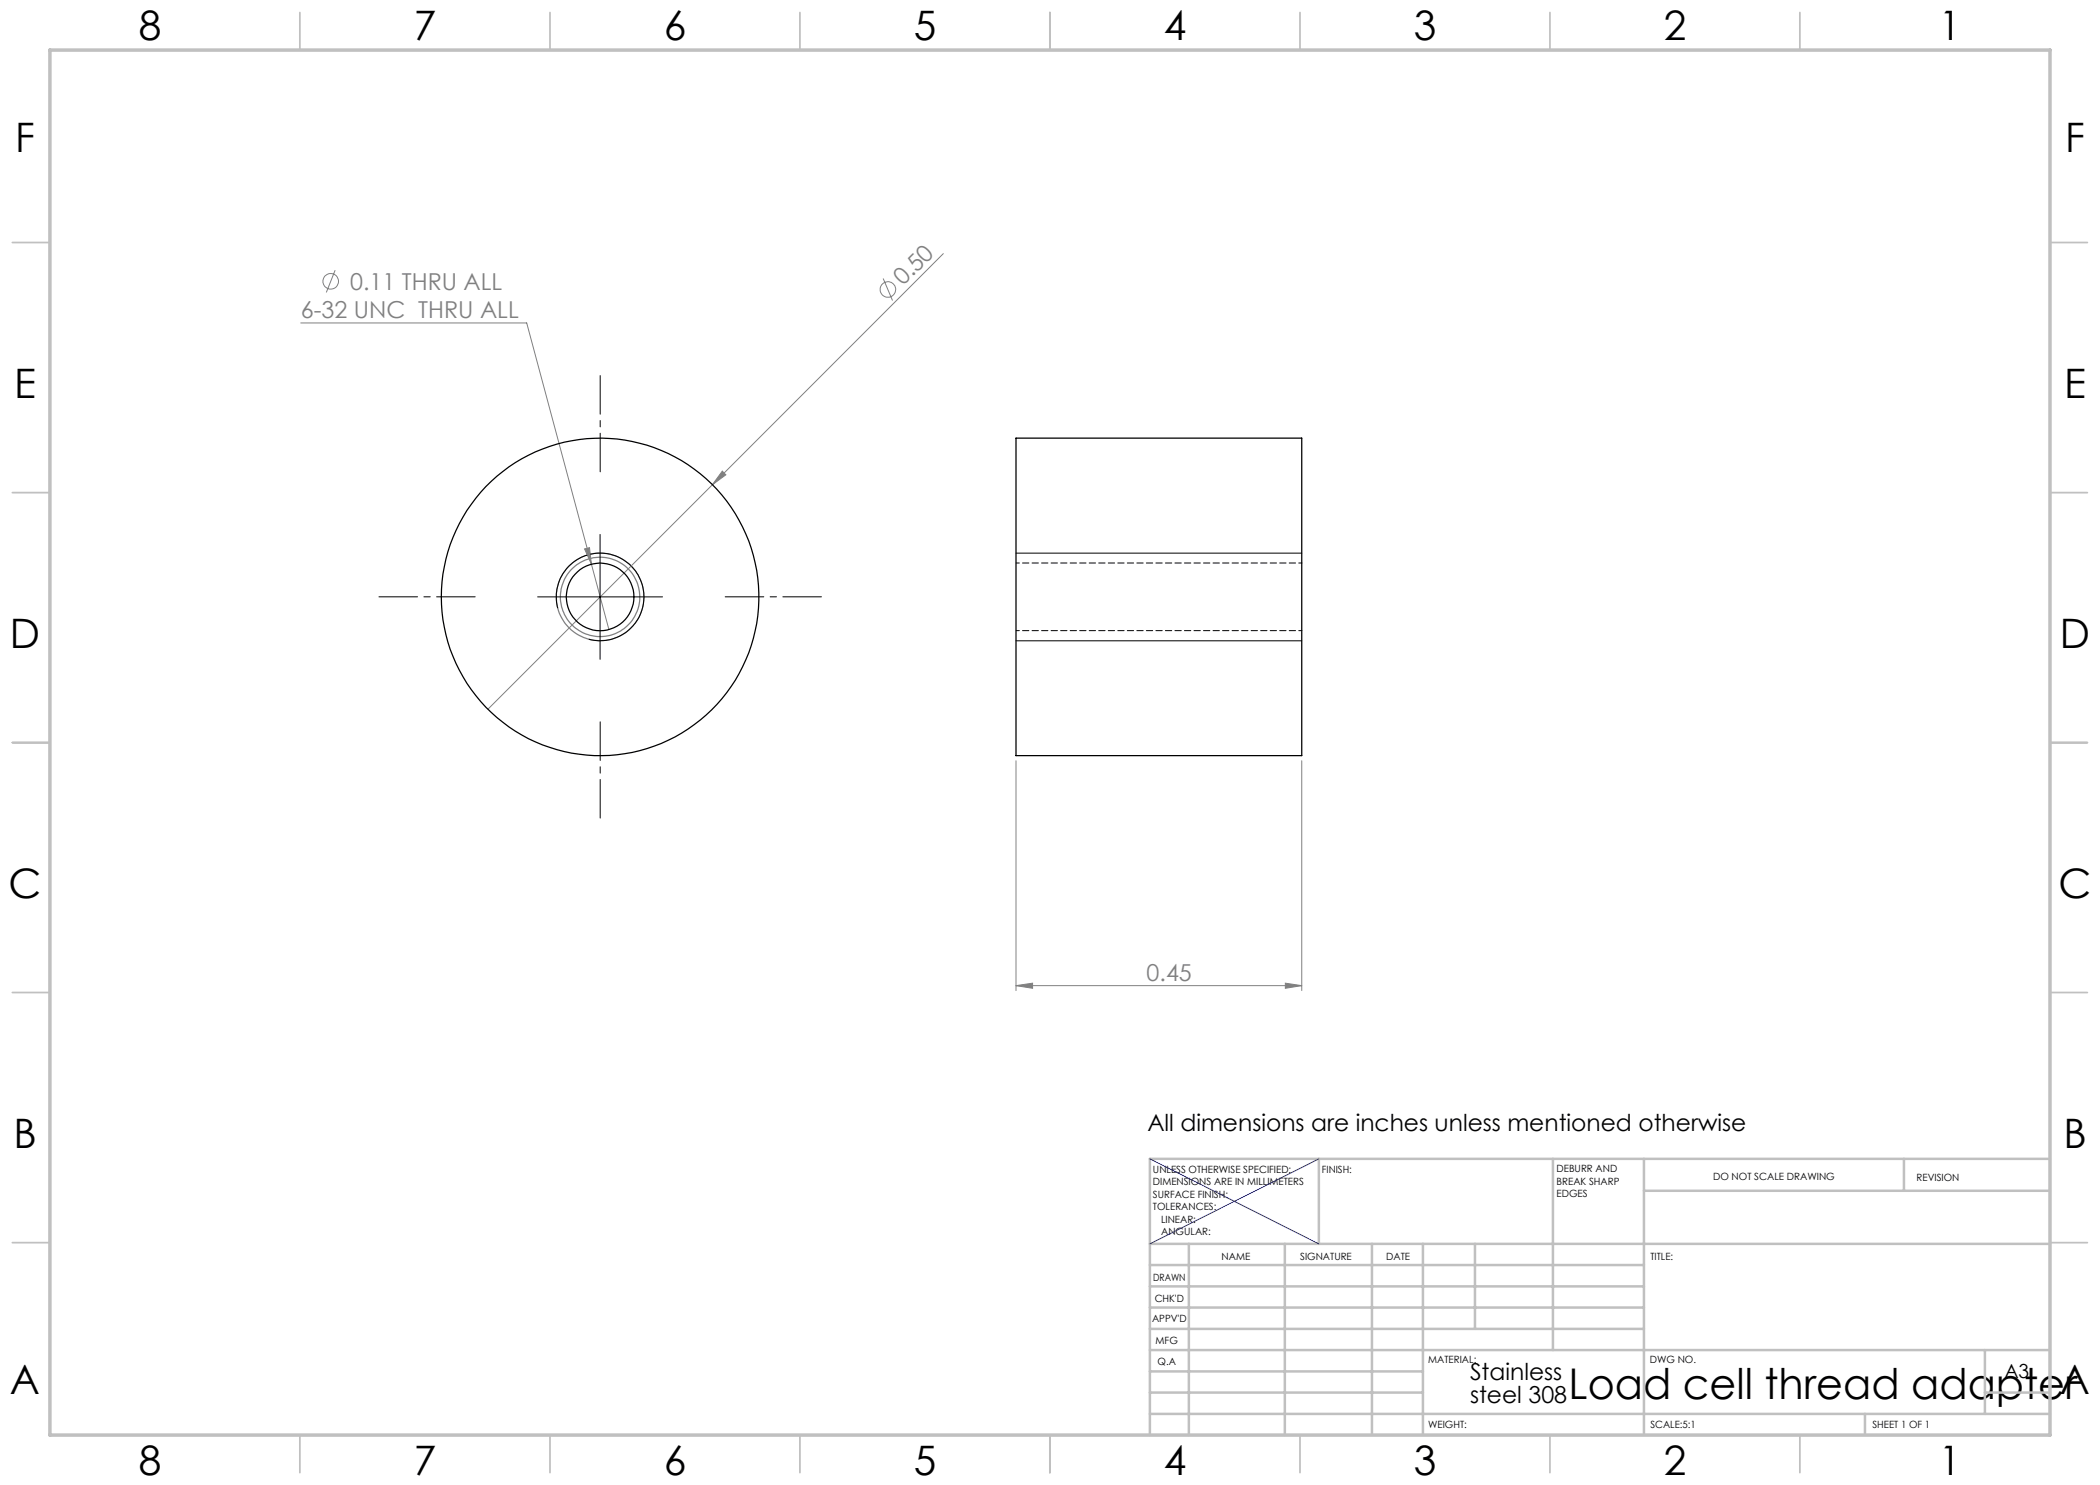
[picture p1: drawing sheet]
<svg xmlns="http://www.w3.org/2000/svg" width="420mm" height="297mm" viewBox="0 0 420 297" stroke-linecap="round" stroke-linejoin="round" font-family="sans-serif">
<g fill="none" stroke="#808080" stroke-width=".2">
<path d="M67 54l-1.7 4.5M176.6 55.7l1.9 4.4M188.7 50.7l-91.1 91.1M60.1 64.6h45.2l13 48.3M144.5 94.2l.7 .8-2.7 1.9zM116.9 109.8l1-.3 .4 3.4zM118.3 112.9l3.5 13M203.2 152.1v46M260.3 152.1v46M203.2 197.1l3.3-.5v1.1zM203.2 197.1h57.1M257.1 196.6l3.2 .5-3.2 .6z"/>
<circle cx="66.1" cy="56.3" r="1.55"/>
<circle cx="177.6" cy="57.9" r="1.56"/>
</g>
<g fill="none" stroke="#808080" stroke-width=".25">
<circle cx="120" cy="119.4" r="7.9"/>
<circle cx="120" cy="119.4" r="8.8"/>
</g>
<path d="M107.5 119.4h25M120 106.9v25M203.2 110.6h57.1M111.5 121.6a8.8 8.8 0 0 1 7.8-11 8.8 8.8 0 0 1 9.5 9.5 8.8 8.8 0 0 1-11 7.7M203.2 128.2h57.1" fill="none" stroke="#000" stroke-width=".2"/>
<g fill="none" stroke="#c0c0c0" stroke-width=".35">
<path d="M60 2.5v7.5M110 2.5v7.5M160 2.5v7.5M210 2.5v7.5M260 2.5v7.5M310 2.5v7.5M360 2.5v7.5M2.5 48.5h7.5M410 48.5h7.5M2.5 98.5h7.5M410 98.5h7.5M2.5 148.5h7.5"/>
<path d="M410 148.5h7.5M2.5 198.5h7.5M410 198.5h7.5M2.5 248.5h7.5M410 248.5h7.5M60 287v7.5M110 287v7.5M160 287v7.5M210 287v7.5M260 287v7.5M310 287v7.5M360 287v7.5"/>
</g>
<g fill="none" stroke="#c0c0c0" stroke-width=".5">
<path d="M263.8 231.8v17M310.6 231.8v38.2M328.8 231.8v55.2M328.8 238.2h81.2M380.8 231.8v6.4M410 231.8h-180v55.2M230 248.8h180M230 257.3h98.8M230 253h98.8M237.8 248.8v38.2M257 248.8v38.2M274.4 248.8v38.2"/>
<path d="M284.6 248.8v38.2M295 248.8v17M230 265.8h98.8M230 261.5h98.8M230 278.5h54.6M230 274.3h54.6M230 270h180M397 278.5h13M397 270v12.8M230 282.8h180M373 282.8v4.2"/>
</g>
<path d="M10 10h400v277h-400z" fill="none" stroke="#c0c0c0" stroke-width=".7"/>
<path d="M230 231.8l33.8 17M263.8 231.8l-33.8 17" fill="none" stroke="#00f" stroke-width=".2"/>
<path d="M120 94.4v-19.3M95 119.4h-19.2M145 119.4h19.3M120 144.4v19.2" fill="none" stroke="#000" stroke-width=".2" stroke-dasharray="15.2 1.3 1.3 1.3" stroke-dashoffset="7.5"/>
<g fill="#808080">
<path d="M144.5 94.2l.7 .8-2.7 1.9z"/>
<path d="M203.2 197.1l3.3-.5v1.1zM257.1 196.6l3.2 .5-3.2 .6zM116.9 109.8l1.4 3.1-.4-3.4z"/>
</g>
<g fill="none" stroke="#000" stroke-width=".25">
<path d="M203.2 87.6h57.1v63.5h-57.1z"/>
<circle cx="120" cy="119.4" r="31.7"/>
<circle cx="120" cy="119.4" r="6.8"/>
</g>
<path d="M260.4 112.6h-57.2M203.2 126.1h57.2" fill="none" stroke="#000" stroke-width=".2" stroke-dasharray="1.3 .6" stroke-dashoffset=".6"/>
<text font-size="8.5" x="313.7" y="279.7">Load cell thread adapter</text>
<g font-size="8.1">
<text x="27.8" y="8">8</text>
<text x="82.8" y="8">7</text>
<text x="132.8" y="8">6</text>
<text x="182.8" y="8">5</text>
<text x="232.8" y="8">4</text>
<text x="282.8" y="8">3</text>
<text x="332.8" y="8">2</text>
<text x="387.8" y="8">1</text>
<text x="3" y="30.4">F</text>
<text x="413" y="30.4">F</text>
<text x="2.8" y="79.6">E</text>
<text x="412.8" y="79.6">E</text>
<text x="2" y="129.6">D</text>
<text x="412" y="129.6">D</text>
<text x="1.7" y="179.6">C</text>
<text x="411.7" y="179.6">C</text>
<text x="2.7" y="229.6">B</text>
<text x="412.7" y="229.6">B</text>
<text x="2" y="278.9">A</text>
<text x="412" y="278.9">A</text>
<text x="27.8" y="295">8</text>
<text x="82.8" y="295">7</text>
<text x="132.8" y="295">6</text>
<text x="182.8" y="295">5</text>
<text x="232.8" y="295">4</text>
<text x="282.8" y="295">3</text>
<text x="332.8" y="295">2</text>
<text x="387.8" y="295">1</text>
</g>
<g font-size="4.7" fill="#808080">
<text x="70" y="58">0.11 THRU ALL</text>
<text x="180.6" y="57.3" transform="rotate(-45 180.6 57.3)">0.50</text>
<text x="60.2" y="63.6">6-32 UNC THRU ALL</text>
<text x="229.3" y="196.1">0.45</text>
</g>
<g font-size="4.7">
<text x="229.5" y="226.2">All dimensions are inches unless mentioned otherwise</text>
<text x="294" y="276">Stainless</text>
<text x="294" y="280.5">steel 308</text>
</g>
<text font-size="3.9" x="400.9" y="275.5">A3</text>
<g font-size="2">
<text x="230.6" y="234.6">UNLESS OTHERWISE SPECIFIED:</text>
<text x="230.6" y="237.1">DIMENSIONS ARE IN MILLIMETERS</text>
<text x="230.6" y="239.6">SURFACE FINISH:</text>
<text x="264.4" y="234.6">FINISH:</text>
<text x="311.3" y="234.5">DEBURR AND</text>
<text x="311.3" y="237">BREAK SHARP</text>
<text x="311.3" y="239.5">EDGES</text>
<text x="342.6" y="236">DO NOT SCALE DRAWING</text>
<text x="383.3" y="236.2">REVISION</text>
<text x="230.6" y="242.1">TOLERANCES:</text>
<text x="232.2" y="244.6">LINEAR:</text>
<text x="232.2" y="247.1">ANGULAR:</text>
<text x="244.3" y="252">NAME</text>
<text x="260" y="251.9">SIGNATURE</text>
<text x="277.2" y="251.9">DATE</text>
<text x="330.1" y="251.9">TITLE:</text>
<text x="230.6" y="256.1">DRAWN</text>
<text x="230.9" y="260.3">CHK'D</text>
<text x="230.4" y="264.4">APPV'D</text>
<text x="231.1" y="268.8">MFG</text>
<text x="231.5" y="273">Q.A</text>
<text x="285.6" y="272.5">MATERIAL:</text>
<text x="330" y="272.5">DWG NO.</text>
<text x="285.6" y="285.5">WEIGHT:</text>
<text x="330.1" y="285.6">SCALE:5:1</text>
<text x="374.5" y="285.6">SHEET 1 OF 1</text>
</g>
</svg>
